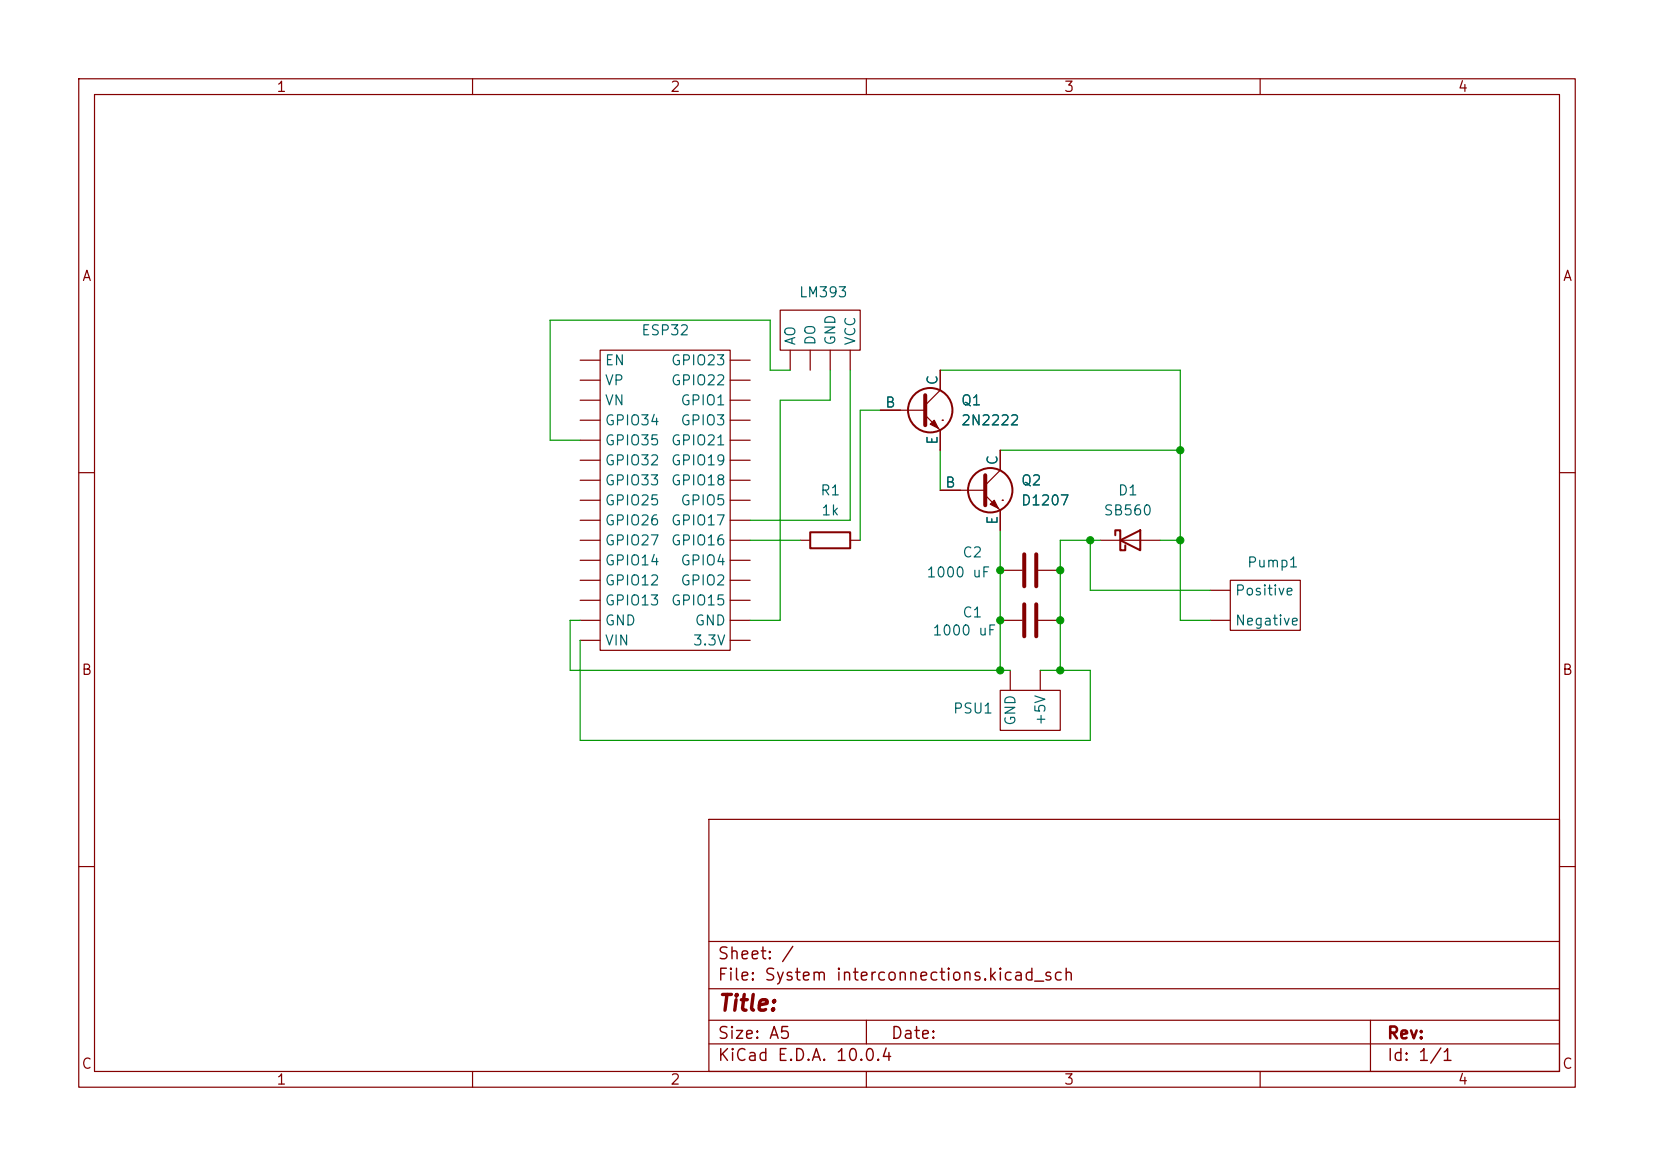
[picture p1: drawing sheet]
(kicad_sch
 (version 20260306)
 (generator "eeschema")
 (generator_version "10.0")
 (paper "A5")
 (lib_symbols
  (symbol "Device:C"
   (pin_numbers (hide yes))
   (pin_names
    (offset 0.254)) (exclude_from_sim no) (in_bom yes) (on_board yes)
   (in_pos_files yes)
   (duplicate_pin_numbers_are_jumpers no)
   (property "Reference" "C" (at 0.635 2.54 0) (show_name no) (do_not_autoplace no) (effects (font (size 1.27 1.27)) (justify left)))
   (property "Value" "C" (at 0.635 -2.54 0) (show_name no) (do_not_autoplace no) (effects (font (size 1.27 1.27)) (justify left)))
   (property "Footprint" "" (at 0.9652 -3.81 0) (show_name no) (do_not_autoplace no) (hide yes) (effects (font (size 1.27 1.27))))
   (property "Datasheet" "" (at 0 0 0) (show_name no) (do_not_autoplace no) (hide yes) (effects (font (size 1.27 1.27))))
   (property "Description" "Unpolarized capacitor" (at 0 0 0) (show_name no) (do_not_autoplace no) (hide yes) (effects (font (size 1.27 1.27))))
   (symbol "C_0_1"
    (polyline (pts (xy -2.032 0.762) (xy 2.032 0.762)) (stroke (width 0.508) (type default)) (fill (type none)))
    (polyline (pts (xy -2.032 -0.762) (xy 2.032 -0.762)) (stroke (width 0.508) (type default)) (fill (type none))))
   (symbol "C_1_1"
    (pin passive line (at 0 3.81 270) (length 2.794) (name "" (effects (font (size 1.27 1.27)))) (number "1" (effects (font (size 1.27 1.27)))))
    (pin passive line (at 0 -3.81 90) (length 2.794) (name "" (effects (font (size 1.27 1.27)))) (number "2" (effects (font (size 1.27 1.27))))))
   (embedded_fonts no))
  (symbol "Device:R"
   (pin_numbers (hide yes))
   (pin_names
    (offset 0)) (exclude_from_sim no) (in_bom yes) (on_board yes)
   (in_pos_files yes)
   (duplicate_pin_numbers_are_jumpers no)
   (property "Reference" "R" (at 2.032 0 90) (show_name no) (do_not_autoplace no) (effects (font (size 1.27 1.27))))
   (property "Value" "R" (at 0 0 90) (show_name no) (do_not_autoplace no) (effects (font (size 1.27 1.27))))
   (property "Footprint" "" (at -1.778 0 90) (show_name no) (do_not_autoplace no) (hide yes) (effects (font (size 1.27 1.27))))
   (property "Datasheet" "" (at 0 0 0) (show_name no) (do_not_autoplace no) (hide yes) (effects (font (size 1.27 1.27))))
   (property "Description" "Resistor" (at 0 0 0) (show_name no) (do_not_autoplace no) (hide yes) (effects (font (size 1.27 1.27))))
   (symbol "R_0_1"
    (rectangle (start -1.016 -2.54) (end 1.016 2.54) (stroke (width 0.254) (type default)) (fill (type none))))
   (symbol "R_1_1"
    (pin passive line (at 0 3.81 270) (length 1.27) (name "" (effects (font (size 1.27 1.27)))) (number "1" (effects (font (size 1.27 1.27)))))
    (pin passive line (at 0 -3.81 90) (length 1.27) (name "" (effects (font (size 1.27 1.27)))) (number "2" (effects (font (size 1.27 1.27))))))
   (embedded_fonts no))
  (symbol "Diode:SB130"
   (pin_numbers (hide yes))
   (pin_names
    (offset 1.016) (hide yes)) (exclude_from_sim no) (in_bom yes) (on_board yes)
   (in_pos_files yes)
   (duplicate_pin_numbers_are_jumpers no)
   (property "Reference" "D" (at 0 2.54 0) (show_name no) (do_not_autoplace no) (effects (font (size 1.27 1.27))))
   (property "Value" "SB130" (at 0 -2.54 0) (show_name no) (do_not_autoplace no) (effects (font (size 1.27 1.27))))
   (property "Footprint" "Diode_THT:D_DO-41_SOD81_P10.16mm_Horizontal" (at 0 -4.445 0) (show_name no) (do_not_autoplace no) (hide yes) (effects (font (size 1.27 1.27))))
   (property "Datasheet" "http://www.diodes.com/_files/datasheets/ds23022.pdf" (at 0 0 0) (show_name no) (do_not_autoplace no) (hide yes) (effects (font (size 1.27 1.27))))
   (property "Description" "30V 1A Schottky Barrier Rectifier Diode, DO-41" (at 0 0 0) (show_name no) (do_not_autoplace no) (hide yes) (effects (font (size 1.27 1.27))))
   (symbol "SB130_0_1"
    (polyline (pts (xy -1.905 0.635) (xy -1.905 1.27) (xy -1.27 1.27) (xy -1.27 -1.27) (xy -0.635 -1.27) (xy -0.635 -0.635)) (stroke (width 0.254) (type default)) (fill (type none)))
    (polyline (pts (xy 1.27 1.27) (xy 1.27 -1.27) (xy -1.27 0) (xy 1.27 1.27)) (stroke (width 0.254) (type default)) (fill (type none)))
    (polyline (pts (xy 1.27 0) (xy -1.27 0)) (stroke (width 0) (type default)) (fill (type none))))
   (symbol "SB130_1_1"
    (pin passive line (at -3.81 0 0) (length 2.54) (name "K" (effects (font (size 1.27 1.27)))) (number "1" (effects (font (size 1.27 1.27)))))
    (pin passive line (at 3.81 0 180) (length 2.54) (name "A" (effects (font (size 1.27 1.27)))) (number "2" (effects (font (size 1.27 1.27))))))
   (embedded_fonts no))
  (symbol "Library123:ESP32_Dev_board" (exclude_from_sim no) (in_bom yes) (on_board yes)
   (in_pos_files yes)
   (duplicate_pin_numbers_are_jumpers no)
   (property "Reference" "ESP32" (at 3.175 3.81 0) (show_name no) (do_not_autoplace no) (effects (font (size 1.27 1.27))))
   (property "Value" "" (at 0 0 0) (show_name no) (do_not_autoplace no) (effects (font (size 1.27 1.27))))
   (property "Footprint" "" (at 0 0 0) (show_name no) (do_not_autoplace no) (hide yes) (effects (font (size 1.27 1.27))))
   (property "Datasheet" "" (at 0 0 0) (show_name no) (do_not_autoplace no) (hide yes) (effects (font (size 1.27 1.27))))
   (property "Description" "" (at 0 0 0) (show_name no) (do_not_autoplace no) (hide yes) (effects (font (size 1.27 1.27))))
   (symbol "ESP32_Dev_board_0_1"
    (rectangle (start -5.08 1.27) (end 11.43 -36.83) (stroke (width 0) (type default)) (fill (type none))))
   (symbol "ESP32_Dev_board_1_1"
    (pin input line (at -7.62 0 0) (length 2.54) (name "EN" (effects (font (size 1.27 1.27)))) (number "" (effects (font (size 1.27 1.27)))))
    (pin input line (at -7.62 -2.54 0) (length 2.54) (name "VP" (effects (font (size 1.27 1.27)))) (number "" (effects (font (size 1.27 1.27)))))
    (pin input line (at -7.62 -5.08 0) (length 2.54) (name "VN" (effects (font (size 1.27 1.27)))) (number "" (effects (font (size 1.27 1.27)))))
    (pin input line (at -7.62 -7.62 0) (length 2.54) (name "GPIO34" (effects (font (size 1.27 1.27)))) (number "" (effects (font (size 1.27 1.27)))))
    (pin input line (at -7.62 -10.16 0) (length 2.54) (name "GPIO35" (effects (font (size 1.27 1.27)))) (number "" (effects (font (size 1.27 1.27)))))
    (pin input line (at -7.62 -12.7 0) (length 2.54) (name "GPIO32" (effects (font (size 1.27 1.27)))) (number "" (effects (font (size 1.27 1.27)))))
    (pin input line (at -7.62 -15.24 0) (length 2.54) (name "GPIO33" (effects (font (size 1.27 1.27)))) (number "" (effects (font (size 1.27 1.27)))))
    (pin input line (at -7.62 -17.78 0) (length 2.54) (name "GPIO25" (effects (font (size 1.27 1.27)))) (number "" (effects (font (size 1.27 1.27)))))
    (pin input line (at -7.62 -20.32 0) (length 2.54) (name "GPIO26" (effects (font (size 1.27 1.27)))) (number "" (effects (font (size 1.27 1.27)))))
    (pin input line (at -7.62 -22.86 0) (length 2.54) (name "GPIO27" (effects (font (size 1.27 1.27)))) (number "" (effects (font (size 1.27 1.27)))))
    (pin input line (at -7.62 -25.4 0) (length 2.54) (name "GPIO14" (effects (font (size 1.27 1.27)))) (number "" (effects (font (size 1.27 1.27)))))
    (pin input line (at -7.62 -27.94 0) (length 2.54) (name "GPIO12" (effects (font (size 1.27 1.27)))) (number "" (effects (font (size 1.27 1.27)))))
    (pin input line (at -7.62 -30.48 0) (length 2.54) (name "GPIO13" (effects (font (size 1.27 1.27)))) (number "" (effects (font (size 1.27 1.27)))))
    (pin input line (at -7.62 -33.02 0) (length 2.54) (name "GND" (effects (font (size 1.27 1.27)))) (number "" (effects (font (size 1.27 1.27)))))
    (pin input line (at -7.62 -35.56 0) (length 2.54) (name "VIN" (effects (font (size 1.27 1.27)))) (number "" (effects (font (size 1.27 1.27)))))
    (pin input line (at 13.97 0 180) (length 2.54) (name "GPIO23" (effects (font (size 1.27 1.27)))) (number "" (effects (font (size 1.27 1.27)))))
    (pin input line (at 13.97 -2.54 180) (length 2.54) (name "GPIO22" (effects (font (size 1.27 1.27)))) (number "" (effects (font (size 1.27 1.27)))))
    (pin input line (at 13.97 -5.08 180) (length 2.54) (name "GPIO1" (effects (font (size 1.27 1.27)))) (number "" (effects (font (size 1.27 1.27)))))
    (pin input line (at 13.97 -7.62 180) (length 2.54) (name "GPIO3" (effects (font (size 1.27 1.27)))) (number "" (effects (font (size 1.27 1.27)))))
    (pin input line (at 13.97 -10.16 180) (length 2.54) (name "GPIO21" (effects (font (size 1.27 1.27)))) (number "" (effects (font (size 1.27 1.27)))))
    (pin input line (at 13.97 -12.7 180) (length 2.54) (name "GPIO19" (effects (font (size 1.27 1.27)))) (number "" (effects (font (size 1.27 1.27)))))
    (pin input line (at 13.97 -15.24 180) (length 2.54) (name "GPIO18" (effects (font (size 1.27 1.27)))) (number "" (effects (font (size 1.27 1.27)))))
    (pin input line (at 13.97 -17.78 180) (length 2.54) (name "GPIO5" (effects (font (size 1.27 1.27)))) (number "" (effects (font (size 1.27 1.27)))))
    (pin input line (at 13.97 -20.32 180) (length 2.54) (name "GPIO17" (effects (font (size 1.27 1.27)))) (number "" (effects (font (size 1.27 1.27)))))
    (pin input line (at 13.97 -22.86 180) (length 2.54) (name "GPIO16" (effects (font (size 1.27 1.27)))) (number "" (effects (font (size 1.27 1.27)))))
    (pin input line (at 13.97 -25.4 180) (length 2.54) (name "GPIO4" (effects (font (size 1.27 1.27)))) (number "" (effects (font (size 1.27 1.27)))))
    (pin input line (at 13.97 -27.94 180) (length 2.54) (name "GPIO2" (effects (font (size 1.27 1.27)))) (number "" (effects (font (size 1.27 1.27)))))
    (pin input line (at 13.97 -30.48 180) (length 2.54) (name "GPIO15" (effects (font (size 1.27 1.27)))) (number "" (effects (font (size 1.27 1.27)))))
    (pin input line (at 13.97 -33.02 180) (length 2.54) (name "GND" (effects (font (size 1.27 1.27)))) (number "" (effects (font (size 1.27 1.27)))))
    (pin input line (at 13.97 -35.56 180) (length 2.54) (name "3.3V" (effects (font (size 1.27 1.27)))) (number "" (effects (font (size 1.27 1.27))))))
   (embedded_fonts no))
  (symbol "Library123:LM393" (exclude_from_sim no) (in_bom yes) (on_board yes)
   (in_pos_files yes)
   (duplicate_pin_numbers_are_jumpers no)
   (property "Reference" "LM393" (at -1.524 -9.144 0) (show_name no) (do_not_autoplace no) (effects (font (size 1.27 1.27)) (justify left)))
   (property "Value" "" (at 0 0 0) (show_name no) (do_not_autoplace no) (effects (font (size 1.27 1.27))))
   (property "Footprint" "" (at 0 0 0) (show_name no) (do_not_autoplace no) (hide yes) (effects (font (size 1.27 1.27))))
   (property "Datasheet" "" (at 0 0 0) (show_name no) (do_not_autoplace no) (hide yes) (effects (font (size 1.27 1.27))))
   (property "Description" "" (at 0 0 0) (show_name no) (do_not_autoplace no) (hide yes) (effects (font (size 1.27 1.27))))
   (symbol "LM393_0_1"
    (rectangle (start -3.81 -11.43) (end 6.35 -16.51) (stroke (width 0) (type default)) (fill (type none))))
   (symbol "LM393_1_1"
    (pin output line (at -2.54 -19.05 90) (length 2.54) (name "AO" (effects (font (size 1.27 1.27)))) (number "" (effects (font (size 1.27 1.27)))))
    (pin output line (at 0 -19.05 90) (length 2.54) (name "DO" (effects (font (size 1.27 1.27)))) (number "" (effects (font (size 1.27 1.27)))))
    (pin power_out line (at 2.54 -19.05 90) (length 2.54) (name "GND" (effects (font (size 1.27 1.27)))) (number "" (effects (font (size 1.27 1.27)))))
    (pin power_in line (at 5.08 -19.05 90) (length 2.54) (name "VCC" (effects (font (size 1.27 1.27)))) (number "" (effects (font (size 1.27 1.27))))))
   (embedded_fonts no))
  (symbol "Library123:Pump" (exclude_from_sim no) (in_bom yes) (on_board yes)
   (in_pos_files yes)
   (duplicate_pin_numbers_are_jumpers no)
   (property "Reference" "Pump" (at 0.508 0 0) (show_name no) (do_not_autoplace no) (effects (font (size 1.27 1.27))))
   (property "Value" "" (at 0 0 0) (show_name no) (do_not_autoplace no) (effects (font (size 1.27 1.27))))
   (property "Footprint" "" (at 0 0 0) (show_name no) (do_not_autoplace no) (hide yes) (effects (font (size 1.27 1.27))))
   (property "Datasheet" "" (at 0 0 0) (show_name no) (do_not_autoplace no) (hide yes) (effects (font (size 1.27 1.27))))
   (property "Description" "" (at 0 0 0) (show_name no) (do_not_autoplace no) (hide yes) (effects (font (size 1.27 1.27))))
   (symbol "Pump_0_1"
    (rectangle (start -3.81 -1.27) (end 5.08 -7.62) (stroke (width 0) (type default)) (fill (type none))))
   (symbol "Pump_1_1"
    (pin input line (at -6.35 -2.54 0) (length 2.54) (name "Positive" (effects (font (size 1.27 1.27)))) (number "" (effects (font (size 1.27 1.27)))))
    (pin input line (at -6.35 -6.35 0) (length 2.54) (name "Negative" (effects (font (size 1.27 1.27)))) (number "" (effects (font (size 1.27 1.27))))))
   (embedded_fonts no))
  (symbol "Library123:Supply" (exclude_from_sim no) (in_bom yes) (on_board yes)
   (in_pos_files yes)
   (duplicate_pin_numbers_are_jumpers no)
   (property "Reference" "PSU" (at 0 0 0) (show_name no) (do_not_autoplace no) (effects (font (size 1.27 1.27))))
   (property "Value" "" (at 0 0 0) (show_name no) (do_not_autoplace no) (effects (font (size 1.27 1.27))))
   (property "Footprint" "" (at 0 0 0) (show_name no) (do_not_autoplace no) (hide yes) (effects (font (size 1.27 1.27))))
   (property "Datasheet" "" (at 0 0 0) (show_name no) (do_not_autoplace no) (hide yes) (effects (font (size 1.27 1.27))))
   (property "Description" "" (at 0 0 0) (show_name no) (do_not_autoplace no) (hide yes) (effects (font (size 1.27 1.27))))
   (symbol "Supply_0_1"
    (rectangle (start -2.54 -5.08) (end 5.08 -10.16) (stroke (width 0) (type default)) (fill (type none))))
   (symbol "Supply_1_1"
    (pin output line (at -1.27 -2.54 270) (length 2.54) (name "GND" (effects (font (size 1.27 1.27)))) (number "" (effects (font (size 1.27 1.27)))))
    (pin output line (at 2.54 -2.54 270) (length 2.54) (name "+5V" (effects (font (size 1.27 1.27)))) (number "" (effects (font (size 1.27 1.27))))))
   (embedded_fonts no))
  (symbol "Simulation_SPICE:NPN"
   (pin_numbers (hide yes))
   (pin_names
    (offset 0)) (exclude_from_sim no) (in_bom yes) (on_board yes)
   (in_pos_files yes)
   (duplicate_pin_numbers_are_jumpers no)
   (property "Reference" "Q" (at -2.54 7.62 0) (show_name no) (do_not_autoplace no) (effects (font (size 1.27 1.27))))
   (property "Value" "NPN" (at -2.54 5.08 0) (show_name no) (do_not_autoplace no) (effects (font (size 1.27 1.27))))
   (property "Footprint" "" (at 63.5 0 0) (show_name no) (do_not_autoplace no) (hide yes) (effects (font (size 1.27 1.27))))
   (property "Datasheet" "https://ngspice.sourceforge.io/docs/ngspice-html-manual/manual.xhtml#cha_BJTs" (at 63.5 0 0) (show_name no) (do_not_autoplace no) (hide yes) (effects (font (size 1.27 1.27))))
   (property "Description" "Bipolar transistor symbol for simulation only, substrate tied to the emitter" (at 0 0 0) (show_name no) (do_not_autoplace no) (hide yes) (effects (font (size 1.27 1.27))))
   (property "Sim.Device" "NPN" (at 0 0 0) (show_name no) (do_not_autoplace no) (hide yes) (effects (font (size 1.27 1.27))))
   (property "Sim.Type" "GUMMELPOON" (at 0 0 0) (show_name no) (do_not_autoplace no) (hide yes) (effects (font (size 1.27 1.27))))
   (property "Sim.Pins" "1=C 2=B 3=E" (at 0 0 0) (show_name no) (do_not_autoplace no) (hide yes) (effects (font (size 1.27 1.27))))
   (symbol "NPN_0_1"
    (polyline (pts (xy -2.54 0) (xy 0.635 0)) (stroke (width 0.1524) (type default)) (fill (type none)))
    (polyline (pts (xy 0.635 1.905) (xy 0.635 -1.905) (xy 0.635 -1.905)) (stroke (width 0.508) (type default)) (fill (type none)))
    (polyline (pts (xy 0.635 0.635) (xy 2.54 2.54)) (stroke (width 0) (type default)) (fill (type none)))
    (polyline (pts (xy 0.635 -0.635) (xy 2.54 -2.54) (xy 2.54 -2.54)) (stroke (width 0) (type default)) (fill (type none)))
    (circle (center 1.27 0) (radius 2.8194) (stroke (width 0.254) (type default)) (fill (type none)))
    (polyline (pts (xy 1.27 -1.778) (xy 1.778 -1.27) (xy 2.286 -2.286) (xy 1.27 -1.778) (xy 1.27 -1.778)) (stroke (width 0) (type default)) (fill (type outline)))
    (polyline (pts (xy 2.794 -1.27) (xy 2.794 -1.27)) (stroke (width 0.1524) (type default)) (fill (type none)))
    (polyline (pts (xy 2.794 -1.27) (xy 2.794 -1.27)) (stroke (width 0.1524) (type default)) (fill (type none))))
   (symbol "NPN_1_1"
    (pin open_collector line (at 2.54 5.08 270) (length 2.54) (name "C" (effects (font (size 1.27 1.27)))) (number "1" (effects (font (size 1.27 1.27)))))
    (pin input line (at -5.08 0 0) (length 2.54) (name "B" (effects (font (size 1.27 1.27)))) (number "2" (effects (font (size 1.27 1.27)))))
    (pin open_emitter line (at 2.54 -5.08 90) (length 2.54) (name "E" (effects (font (size 1.27 1.27)))) (number "3" (effects (font (size 1.27 1.27))))))
   (embedded_fonts no)))
 (junction
  (at 134.62 72.39)
  (diameter 0)
  (color 0 0 0 0))
 (junction
  (at 127 72.39)
  (diameter 0)
  (color 0 0 0 0))
 (junction
  (at 127 85.09)
  (diameter 0)
  (color 0 0 0 0))
 (junction
  (at 138.43 68.58)
  (diameter 0)
  (color 0 0 0 0))
 (junction
  (at 134.62 85.09)
  (diameter 0)
  (color 0 0 0 0))
 (junction
  (at 127 78.74)
  (diameter 0)
  (color 0 0 0 0))
 (junction
  (at 134.62 78.74)
  (diameter 0)
  (color 0 0 0 0))
 (junction
  (at 149.86 57.15)
  (diameter 0)
  (color 0 0 0 0))
 (junction
  (at 149.86 68.58)
  (diameter 0)
  (color 0 0 0 0))
 (wire
  (pts (xy 149.86 78.74) (xy 153.67 78.74))
  (stroke (width 0) (type default)))
 (wire
  (pts (xy 138.43 74.93) (xy 153.67 74.93))
  (stroke (width 0) (type default)))
 (wire
  (pts (xy 119.38 46.99) (xy 149.86 46.99))
  (stroke (width 0) (type default)))
 (wire
  (pts (xy 149.86 57.15) (xy 149.86 68.58))
  (stroke (width 0) (type default)))
 (wire
  (pts (xy 138.43 93.98) (xy 138.43 85.09))
  (stroke (width 0) (type default)))
 (wire
  (pts (xy 69.85 40.64) (xy 97.79 40.64))
  (stroke (width 0) (type default)))
 (wire
  (pts (xy 109.22 52.07) (xy 111.76 52.07))
  (stroke (width 0) (type default)))
 (wire
  (pts (xy 105.41 46.99) (xy 105.41 50.8))
  (stroke (width 0) (type default)))
 (wire
  (pts (xy 127 85.09) (xy 128.27 85.09))
  (stroke (width 0) (type default)))
 (wire
  (pts (xy 134.62 68.58) (xy 138.43 68.58))
  (stroke (width 0) (type default)))
 (wire
  (pts (xy 99.06 50.8) (xy 105.41 50.8))
  (stroke (width 0) (type default)))
 (wire
  (pts (xy 69.85 55.88) (xy 73.66 55.88))
  (stroke (width 0) (type default)))
 (wire
  (pts (xy 73.66 81.28) (xy 73.66 93.98))
  (stroke (width 0) (type default)))
 (wire
  (pts (xy 99.06 50.8) (xy 99.06 78.74))
  (stroke (width 0) (type default)))
 (wire
  (pts (xy 134.62 68.58) (xy 134.62 72.39))
  (stroke (width 0) (type default)))
 (wire
  (pts (xy 134.62 85.09) (xy 132.08 85.09))
  (stroke (width 0) (type default)))
 (wire
  (pts (xy 95.25 68.58) (xy 101.6 68.58))
  (stroke (width 0) (type default)))
 (wire
  (pts (xy 72.39 85.09) (xy 127 85.09))
  (stroke (width 0) (type default)))
 (wire
  (pts (xy 127 78.74) (xy 127 85.09))
  (stroke (width 0) (type default)))
 (wire
  (pts (xy 134.62 78.74) (xy 134.62 85.09))
  (stroke (width 0) (type default)))
 (wire
  (pts (xy 139.7 68.58) (xy 138.43 68.58))
  (stroke (width 0) (type default)))
 (wire
  (pts (xy 109.22 52.07) (xy 109.22 68.58))
  (stroke (width 0) (type default)))
 (wire
  (pts (xy 72.39 78.74) (xy 73.66 78.74))
  (stroke (width 0) (type default)))
 (wire
  (pts (xy 149.86 46.99) (xy 149.86 57.15))
  (stroke (width 0) (type default)))
 (wire
  (pts (xy 134.62 72.39) (xy 134.62 78.74))
  (stroke (width 0) (type default)))
 (wire
  (pts (xy 119.38 57.15) (xy 119.38 62.23))
  (stroke (width 0) (type default)))
 (wire
  (pts (xy 73.66 93.98) (xy 138.43 93.98))
  (stroke (width 0) (type default)))
 (wire
  (pts (xy 127 57.15) (xy 149.86 57.15))
  (stroke (width 0) (type default)))
 (wire
  (pts (xy 97.79 46.99) (xy 100.33 46.99))
  (stroke (width 0) (type default)))
 (wire
  (pts (xy 97.79 40.64) (xy 97.79 46.99))
  (stroke (width 0) (type default)))
 (wire
  (pts (xy 69.85 40.64) (xy 69.85 55.88))
  (stroke (width 0) (type default)))
 (wire
  (pts (xy 138.43 85.09) (xy 134.62 85.09))
  (stroke (width 0) (type default)))
 (wire
  (pts (xy 138.43 68.58) (xy 138.43 74.93))
  (stroke (width 0) (type default)))
 (wire
  (pts (xy 107.95 46.99) (xy 107.95 66.04))
  (stroke (width 0) (type default)))
 (wire
  (pts (xy 149.86 68.58) (xy 149.86 78.74))
  (stroke (width 0) (type default)))
 (wire
  (pts (xy 95.25 78.74) (xy 99.06 78.74))
  (stroke (width 0) (type default)))
 (wire
  (pts (xy 95.25 66.04) (xy 107.95 66.04))
  (stroke (width 0) (type default)))
 (wire
  (pts (xy 127 72.39) (xy 127 78.74))
  (stroke (width 0) (type default)))
 (wire
  (pts (xy 147.32 68.58) (xy 149.86 68.58))
  (stroke (width 0) (type default)))
 (wire
  (pts (xy 72.39 78.74) (xy 72.39 85.09))
  (stroke (width 0) (type default)))
 (wire
  (pts (xy 127 67.31) (xy 127 72.39))
  (stroke (width 0) (type default)))
 (symbol
  (lib_id "Library123:Pump")
  (at 160.02 72.39 0)
  (unit 1)
  (body_style 1)
  (exclude_from_sim no)
  (in_bom yes)
  (on_board yes)
  (in_pos_files yes)
  (dnp no)
  (property "Reference" "Pump1" (at 158.242 71.374 0) (show_name no) (do_not_autoplace no) (effects (font (size 1.27 1.27)) (justify left)))
  (property "Value" "" (at 160.02 72.39 0) (show_name no) (do_not_autoplace no) (effects (font (size 1.27 1.27))))
  (property "Footprint" "" (at 160.02 72.39 0) (hide yes) (show_name no) (do_not_autoplace no) (effects (font (size 1.27 1.27))))
  (property "Datasheet" "" (at 160.02 72.39 0) (hide yes) (show_name no) (do_not_autoplace no) (effects (font (size 1.27 1.27))))
  (property "Description" "" (at 160.02 72.39 0) (hide yes) (show_name no) (do_not_autoplace no) (effects (font (size 1.27 1.27))))
  (pin "")
  (pin ""))
 (symbol
  (lib_id "Device:R")
  (at 105.41 68.58 90)
  (unit 1)
  (body_style 1)
  (exclude_from_sim no)
  (in_bom yes)
  (on_board yes)
  (in_pos_files yes)
  (dnp no)
  (fields_autoplaced yes)
  (property "Reference" "R1" (at 105.41 62.23 90) (show_name no) (do_not_autoplace no) (effects (font (size 1.27 1.27))))
  (property "Value" "1k" (at 105.41 64.77 90) (show_name no) (do_not_autoplace no) (effects (font (size 1.27 1.27))))
  (property "Footprint" "" (at 105.41 70.358 90) (hide yes) (show_name no) (do_not_autoplace no) (effects (font (size 1.27 1.27))))
  (property "Datasheet" "" (at 105.41 68.58 0) (hide yes) (show_name no) (do_not_autoplace no) (effects (font (size 1.27 1.27))))
  (property "Description" "Resistor" (at 105.41 68.58 0) (hide yes) (show_name no) (do_not_autoplace no) (effects (font (size 1.27 1.27))))
  (pin "1")
  (pin "2"))
 (symbol
  (lib_id "Diode:SB130")
  (at 143.51 68.58 0)
  (unit 1)
  (body_style 1)
  (exclude_from_sim no)
  (in_bom yes)
  (on_board yes)
  (in_pos_files yes)
  (dnp no)
  (fields_autoplaced yes)
  (property "Reference" "D1" (at 143.1925 62.23 0) (show_name no) (do_not_autoplace no) (effects (font (size 1.27 1.27))))
  (property "Value" "SB560" (at 143.1925 64.77 0) (show_name no) (do_not_autoplace no) (effects (font (size 1.27 1.27))))
  (property "Footprint" "Diode_THT:D_DO-41_SOD81_P10.16mm_Horizontal" (at 143.51 73.025 0) (hide yes) (show_name no) (do_not_autoplace no) (effects (font (size 1.27 1.27))))
  (property "Datasheet" "http://www.diodes.com/_files/datasheets/ds23022.pdf" (at 143.51 68.58 0) (hide yes) (show_name no) (do_not_autoplace no) (effects (font (size 1.27 1.27))))
  (property "Description" "60V 5A Schottky Barrier Rectifier Diode, DO-201AD" (at 143.51 68.58 0) (hide yes) (show_name no) (do_not_autoplace no) (effects (font (size 1.27 1.27))))
  (pin "2")
  (pin "1"))
 (symbol
  (lib_id "Device:C")
  (at 130.81 72.39 90)
  (unit 1)
  (body_style 1)
  (exclude_from_sim no)
  (in_bom yes)
  (on_board yes)
  (in_pos_files yes)
  (dnp no)
  (property "Reference" "C2" (at 123.444 70.104 90) (show_name no) (do_not_autoplace no) (effects (font (size 1.27 1.27))))
  (property "Value" "1000 uF" (at 121.666 72.644 90) (show_name no) (do_not_autoplace no) (effects (font (size 1.27 1.27))))
  (property "Footprint" "" (at 134.62 71.4248 0) (hide yes) (show_name no) (do_not_autoplace no) (effects (font (size 1.27 1.27))))
  (property "Datasheet" "" (at 130.81 72.39 0) (hide yes) (show_name no) (do_not_autoplace no) (effects (font (size 1.27 1.27))))
  (property "Description" "Unpolarized capacitor" (at 130.81 72.39 0) (hide yes) (show_name no) (do_not_autoplace no) (effects (font (size 1.27 1.27))))
  (pin "1")
  (pin "2"))
 (symbol
  (lib_id "Device:C")
  (at 130.81 78.74 90)
  (unit 1)
  (body_style 1)
  (exclude_from_sim no)
  (in_bom yes)
  (on_board yes)
  (in_pos_files yes)
  (dnp no)
  (property "Reference" "C1" (at 123.444 77.724 90) (show_name no) (do_not_autoplace no) (effects (font (size 1.27 1.27))))
  (property "Value" "1000 uF" (at 122.428 80.01 90) (show_name no) (do_not_autoplace no) (effects (font (size 1.27 1.27))))
  (property "Footprint" "" (at 134.62 77.7748 0) (hide yes) (show_name no) (do_not_autoplace no) (effects (font (size 1.27 1.27))))
  (property "Datasheet" "" (at 130.81 78.74 0) (hide yes) (show_name no) (do_not_autoplace no) (effects (font (size 1.27 1.27))))
  (property "Description" "Unpolarized capacitor" (at 130.81 78.74 0) (hide yes) (show_name no) (do_not_autoplace no) (effects (font (size 1.27 1.27))))
  (pin "1")
  (pin "2"))
 (symbol
  (lib_id "Simulation_SPICE:NPN")
  (at 116.84 52.07 0)
  (unit 1)
  (body_style 1)
  (exclude_from_sim no)
  (in_bom yes)
  (on_board yes)
  (in_pos_files yes)
  (dnp no)
  (fields_autoplaced yes)
  (property "Reference" "Q1" (at 121.92 50.7999 0) (show_name no) (do_not_autoplace no) (effects (font (size 1.27 1.27)) (justify left)))
  (property "Value" "2N2222" (at 121.92 53.3399 0) (show_name no) (do_not_autoplace no) (effects (font (size 1.27 1.27)) (justify left)))
  (property "Footprint" "Package_TO_SOT_THT:TO-39-3" (at 180.34 52.07 0) (hide yes) (show_name no) (do_not_autoplace no) (effects (font (size 1.27 1.27))))
  (property "Datasheet" "https://ngspice.sourceforge.io/docs/ngspice-html-manual/manual.xhtml#cha_BJTs" (at 180.34 52.07 0) (hide yes) (show_name no) (do_not_autoplace no) (effects (font (size 1.27 1.27))))
  (property "Description" "Bipolar transistor symbol for simulation only, substrate tied to the emitter" (at 116.84 52.07 0) (hide yes) (show_name no) (do_not_autoplace no) (effects (font (size 1.27 1.27))))
  (property "Sim.Device" "NPN" (at 116.84 52.07 0) (hide yes) (show_name no) (do_not_autoplace no) (effects (font (size 1.27 1.27))))
  (property "Sim.Type" "GUMMELPOON" (at 116.84 52.07 0) (hide yes) (show_name no) (do_not_autoplace no) (effects (font (size 1.27 1.27))))
  (property "Sim.Pins" "1=C 2=B 3=E" (at 116.84 52.07 0) (hide yes) (show_name no) (do_not_autoplace no) (effects (font (size 1.27 1.27))))
  (pin "3")
  (pin "2")
  (pin "1"))
 (symbol
  (lib_id "Library123:LM393")
  (at 102.87 27.94 0)
  (unit 1)
  (body_style 1)
  (exclude_from_sim no)
  (in_bom yes)
  (on_board yes)
  (in_pos_files yes)
  (dnp no)
  (fields_autoplaced yes)
  (property "Reference" "LM393" (at 101.346 37.084 0) (show_name no) (do_not_autoplace no) (effects (font (size 1.27 1.27)) (justify left)))
  (property "Value" "" (at 102.87 27.94 0) (show_name no) (do_not_autoplace no) (effects (font (size 1.27 1.27))))
  (property "Footprint" "" (at 102.87 27.94 0) (hide yes) (show_name no) (do_not_autoplace no) (effects (font (size 1.27 1.27))))
  (property "Datasheet" "" (at 102.87 27.94 0) (hide yes) (show_name no) (do_not_autoplace no) (effects (font (size 1.27 1.27))))
  (property "Description" "" (at 102.87 27.94 0) (hide yes) (show_name no) (do_not_autoplace no) (effects (font (size 1.27 1.27))))
  (pin "")
  (pin "")
  (pin "")
  (pin ""))
 (symbol
  (lib_id "Library123:ESP32_Dev_board")
  (at 81.28 45.72 0)
  (unit 1)
  (body_style 1)
  (exclude_from_sim no)
  (in_bom yes)
  (on_board yes)
  (in_pos_files yes)
  (dnp no)
  (fields_autoplaced yes)
  (property "Reference" "ESP32" (at 84.455 41.91 0) (show_name no) (do_not_autoplace no) (effects (font (size 1.27 1.27))))
  (property "Value" "" (at 81.28 45.72 0) (show_name no) (do_not_autoplace no) (effects (font (size 1.27 1.27))))
  (property "Footprint" "" (at 81.28 45.72 0) (hide yes) (show_name no) (do_not_autoplace no) (effects (font (size 1.27 1.27))))
  (property "Datasheet" "" (at 81.28 45.72 0) (hide yes) (show_name no) (do_not_autoplace no) (effects (font (size 1.27 1.27))))
  (property "Description" "" (at 81.28 45.72 0) (hide yes) (show_name no) (do_not_autoplace no) (effects (font (size 1.27 1.27))))
  (pin "")
  (pin "")
  (pin "")
  (pin "")
  (pin "")
  (pin "")
  (pin "")
  (pin "")
  (pin "")
  (pin "")
  (pin "")
  (pin "")
  (pin "")
  (pin "")
  (pin "")
  (pin "")
  (pin "")
  (pin "")
  (pin "")
  (pin "")
  (pin "")
  (pin "")
  (pin "")
  (pin "")
  (pin "")
  (pin "")
  (pin "")
  (pin "")
  (pin "")
  (pin ""))
 (symbol
  (lib_id "Library123:Supply")
  (at 129.54 82.55 0)
  (unit 1)
  (body_style 1)
  (exclude_from_sim no)
  (in_bom yes)
  (on_board yes)
  (in_pos_files yes)
  (dnp no)
  (property "Reference" "PSU1" (at 120.904 89.916 0) (show_name no) (do_not_autoplace no) (effects (font (size 1.27 1.27)) (justify left)))
  (property "Value" "" (at 129.54 82.55 0) (show_name no) (do_not_autoplace no) (effects (font (size 1.27 1.27))))
  (property "Footprint" "" (at 129.54 82.55 0) (hide yes) (show_name no) (do_not_autoplace no) (effects (font (size 1.27 1.27))))
  (property "Datasheet" "" (at 129.54 82.55 0) (hide yes) (show_name no) (do_not_autoplace no) (effects (font (size 1.27 1.27))))
  (property "Description" "" (at 129.54 82.55 0) (hide yes) (show_name no) (do_not_autoplace no) (effects (font (size 1.27 1.27))))
  (pin "")
  (pin ""))
 (symbol
  (lib_id "Simulation_SPICE:NPN")
  (at 124.46 62.23 0)
  (unit 1)
  (body_style 1)
  (exclude_from_sim no)
  (in_bom yes)
  (on_board yes)
  (in_pos_files yes)
  (dnp no)
  (fields_autoplaced yes)
  (property "Reference" "Q2" (at 129.54 60.9599 0) (show_name no) (do_not_autoplace no) (effects (font (size 1.27 1.27)) (justify left)))
  (property "Value" "D1207" (at 129.54 63.4999 0) (show_name no) (do_not_autoplace no) (effects (font (size 1.27 1.27)) (justify left)))
  (property "Footprint" "Package_TO_SOT_THT:TO-39-3" (at 187.96 62.23 0) (hide yes) (show_name no) (do_not_autoplace no) (effects (font (size 1.27 1.27))))
  (property "Datasheet" "https://ngspice.sourceforge.io/docs/ngspice-html-manual/manual.xhtml#cha_BJTs" (at 187.96 62.23 0) (hide yes) (show_name no) (do_not_autoplace no) (effects (font (size 1.27 1.27))))
  (property "Description" "Bipolar transistor symbol for simulation only, substrate tied to the emitter" (at 124.46 62.23 0) (hide yes) (show_name no) (do_not_autoplace no) (effects (font (size 1.27 1.27))))
  (property "Sim.Device" "NPN" (at 124.46 62.23 0) (hide yes) (show_name no) (do_not_autoplace no) (effects (font (size 1.27 1.27))))
  (property "Sim.Type" "GUMMELPOON" (at 124.46 62.23 0) (hide yes) (show_name no) (do_not_autoplace no) (effects (font (size 1.27 1.27))))
  (property "Sim.Pins" "1=C 2=B 3=E" (at 124.46 62.23 0) (hide yes) (show_name no) (do_not_autoplace no) (effects (font (size 1.27 1.27))))
  (pin "3")
  (pin "2")
  (pin "1"))
 (sheet_instances
  (path ""
   (page "1")))
 (embedded_fonts no))
